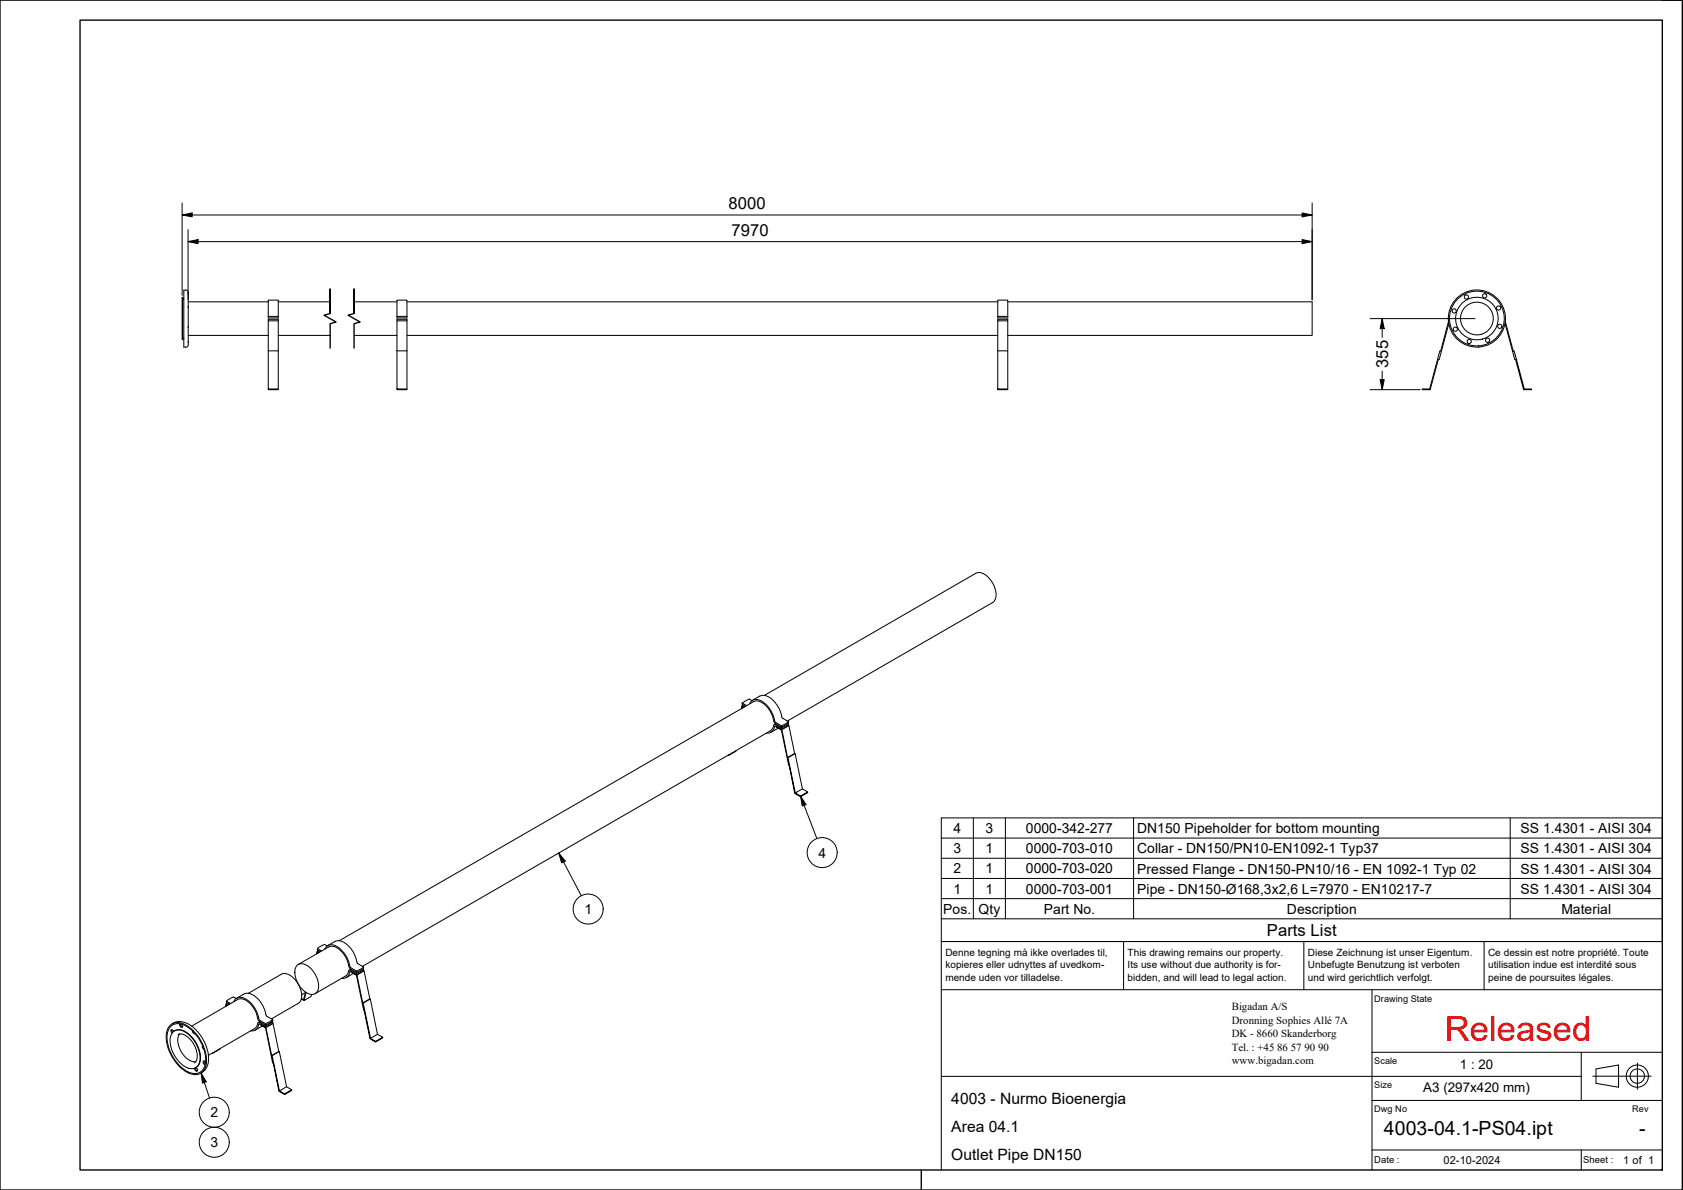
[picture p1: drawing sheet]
<svg xmlns="http://www.w3.org/2000/svg" width="420mm" height="297mm" viewBox="0 0 420 297" stroke-linecap="round" stroke-linejoin="round" font-family="sans-serif">
<!-- layer: Break Line -->
<path d="M82.4 78.3v-6.1v6.1l-1.5 .4 3 1.7-1.5 .4v6.1M88.4 78.3v-6.1v6.1l-1.5 .4 3 1.7-1.5 .4v6.1" fill="none" stroke="#000" stroke-width=".34"/>
<!-- layer: Visible -->
<g fill="none" stroke="#000" stroke-width=".25">
<path d="M45.5 74.2h.1v10.6h-.1zM45.9 74.5l-.3 .5M47 73l-.4-.6h-.7v14.2h.5M47 76.5v.2M47 73.3v.1M47 73v13.1l-.2 .4-.4 .2M47 75.3h20M67 79v-4.1h2.5v4.1M67 79v.4h2.5v-.4M67 79h2.5M69.5 75.3h12.9M88.4 75.3h10.7"/>
<path d="M99.1 79v-4.1h2.5v4.1M99.1 79v.4h2.5v-.4M99.1 79h2.5M101.6 75.3h147.5M249.1 79v-4.1h2.5v4.1M249.1 79v.4h2.5v-.4M249.1 79h2.5M251.6 75.3h76v8.4h-76M362.6 77.3a.53 .53 0 0 1 .9 0 .53 .53 0 0 1-.3 .8 .53 .53 0 0 1-.7-.6M362.6 77.3l-.1 .2M365.9 73.6a.51 .51 0 0 0-.3 .8 .51 .51 0 0 0 .8 0 .51 .51 0 0 0-.2-.8h-.2M374.5 76.5l.1 .2"/>
<path d="M374.5 76.6a.53 .53 0 0 0-.8 0 .53 .53 0 0 0 .3 .8 .53 .53 0 0 0 .6-.6M45.6 84.1l.3 .5M47 85.3v.1M47 81.5v.2M47 83.7h20M67 87.6v-7.5h2.5v7.5M67 87.6v9.7h2.5v-.2h-2.5M67 87.6h2.5v9.5M67 80.1v-.4h2.5v.4M69.5 83.7h12.9M88.4 83.7h10.7M99.1 87.6v-7.5h2.5v7.5"/>
<path d="M99.1 87.6v9.7h2.5v-.2h-2.5M99.1 87.6h2.5v9.5M99.1 80.1v-.4h2.5v.4M101.6 83.7h147.5M249.1 87.6v-7.5h2.5v7.5M249.1 87.6v9.7h2.5v-.2h-2.5M249.1 87.6h2.5v9.5M249.1 80.1v-.4h2.5v.4M361.6 80.2l-4.7 16.9h-1.9v.2h2l2.1-7.6 .2 .1 2.4-9M362.8 82.3a.52 .52 0 0 0 .8 .3 .52 .52 0 0 0 0-.8 .52 .52 0 0 0-.8 .2v.3M371.7 85.3a.55 .55 0 0 1-.9-.3 .55 .55 0 0 1 .6-.7 .55 .55 0 0 1 .5 .8l-.2 .2M375.8 80.2l2 7.4h.2l2.5 9.5h1.9v.2h-2l-4.6-16.5"/>
<path d="M185.3 176.3l-.2 .6M185.3 176.1v.3l.3 .2-.4-.3M185.3 176.1l.6 .3M185.3 175.5l1.1 .6M185.3 175.5v.3l.8 .5M185.5 176.7l-.2-.1v.2M185.5 176l-.2 .1M187.2 175.7a2.02 2.02 0 0 1 3.3-.5 8.4 8.4 0 0 1 3 5l1.6 1M187.7 174.9l-.6-.4-1.8 1M187.9 174.8l1.8-1a3.6 3.6 0 0 1 4.1 1.9 9.6 9.6 0 0 1 1.5 3.5l1.5 1M190.8 173.6l52.8-30.5a3 3 0 0 1 3.5 1.5 4.9 4.9 0 0 1 1.1 5.5l-51.6 29.9M181.9 188.5h.1"/>
<path d="M183.8 187.4l-1.9 1.1 .1-.1M193.6 180.7l-.3 .2M194.3 181.8h.1M194.3 181.8l-1.8 1M195.1 182.1l-1.6-.9a2.06 2.06 0 0 1-2.2 1.8M195.1 181.7l-1.8-.9-.9 1.6-101.9 58.8M195.1 181.5l-1.8-1.2a6.7 6.7 0 0 0-4.2-5.4l-1 .3-103.4 59.6M195.1 181.2v.3M195.1 181.7v.4M195.2 182.1l1.7-1 1.5 7-1.8 1zM195.2 182.1l-1.4-.8v.2l1.3 .7 3.3 15.9 1.5 .8v-.2l-1.4-.8-1.9-8.8M196.7 180.6l.1 .1"/>
<path d="M196.7 189.1l1.8-1 1.8 8.8M196.8 181l-1.7 1.1M196.8 180.7l-1.7 1M196.8 180.2v.3l-.4 .3-1.3 .7M196.8 180.2l-1.7 1M196.8 180.7v.3M196.8 181l.1 .1M198.4 188.1h.1M199.9 198.7l1.7-1v.2l-1.7 1M201.6 197.7l-1.3-.8-1.8 1M79.2 237.6l-.2 .5M79.2 237.3v.3l.3 .2-.4-.2"/>
<path d="M79.2 237.3l.6 .3M79.2 236.8l1.1 .6M79.2 236.8v.3l.8 .4M79.4 237.9l-.2-.1v.2M79.4 237.2l-.2 .1M81.1 236.9a1.87 1.87 0 0 1 2.9-.7 8.1 8.1 0 0 1 3.5 5.3l1.5 .9M81.7 236.1l-.7-.4-1.8 1.1M81.8 236l1.8-1a3.1 3.1 0 0 1 3.6 1.2 10 10 0 0 1 2.1 4.3l1.5 .9M42.5 255.9a3.7 3.7 0 0 1 4.9 .6 10.5 10.5 0 0 1 4 9.4 2.88 2.88 0 0 1-4.5 1.8 10.6 10.6 0 0 1-5.3-10l.3-1zM42.6 256.2a3.4 3.4 0 0 1 4.5 .4 10 10 0 0 1 4.1 9.3 2.77 2.77 0 0 1-4.4 1.6 10.1 10.1 0 0 1-5-9.8zM42.9 257l.2 .7M43 255.6a4.5 4.5 0 0 1 5.6 1.2 10.1 10.1 0 0 1 3.3 9l-.6 1.1-1.2 1"/>
<path d="M43.3 257.5a3.2 3.2 0 0 1 4.1 1 7.2 7.2 0 0 1 2.3 7.1 2.29 2.29 0 0 1-3.6 .6 7.7 7.7 0 0 1-3.5-7.6zM43.3 257.5a.35 .35 0 0 0-.3-.5 .35 .35 0 0 0-.3 .4l.3 .5M43.6 257.3a3.6 3.6 0 0 1 4.2 1.5 6.9 6.9 0 0 1 1.9 6.8l-.8 .9M44.4 258.2a3 3 0 0 1 3.4 1.6 5 5 0 0 1 1.1 5.2l-.4 .3M44.9 255.6a.51 .51 0 0 0 0 .6 .51 .51 0 0 0 .7 .1l-.2-.6M44.9 258.1a4.2 4.2 0 0 0 .5 4.6 4.1 4.1 0 0 0 3.5 2.3M45 255.6l.2 .5 .4 .2M48 257.3l.3 .6 .4 .1M56.5 250.6l-.2 .6M56.5 250.4v.4l.3 .1-.4-.2M56.5 250.4l.6 .4M56.5 249.9l1.1 .6"/>
<path d="M56.5 249.9v.3l.8 .4M56.7 251l-.2-.1v.2M56.7 250.3l-.2 .1M58.4 250a1.97 1.97 0 0 1 3.3-.4 8.1 8.1 0 0 1 3.1 5l1.5 .9M59 249.2l-.7-.3-1.8 1M59.1 249.2l1.8-1.1a3.1 3.1 0 0 1 3.5 1.3 10 10 0 0 1 2.1 4.2l1.6 .9M62 247.9l8.2-4.7a3.2 3.2 0 0 1 3.8 1.7 4.5 4.5 0 0 1 .7 5.4l-6.9 4M64.9 255l-.4 .3M65.5 256.1h.1M65.5 256.1l-1.8 1M66.3 256.4l-1.6-.8a1.98 1.98 0 0 1-2.1 1.7M66.3 256.1l-1.5-.9h-.3l-.4 1-.6 .6-11.5 6.6"/>
<path d="M66.3 255.8l-1.8-1.2a6.7 6.7 0 0 0-4-5.3l-1.1 .1-11.6 6.7M66.3 255.5v.3M66.3 256.1v.3M66.4 256.5l1.8-1 1.4 7-1.8 1zM66.4 256.5l-1.4-.9v.2l1.3 .8 3.3 15.8 1.5 .8v-.2l-1.3-.7-2-8.8M67.9 255l.2 .1M68.1 255.4l-1.8 1M68.1 255.1l-1.8 1M68.1 254.5v.3l-.2 .2-1.6 .8M68.1 254.5l-1.8 1M68.1 255.1v.3M68.1 255.4l.1 .1"/>
<path d="M74.1 241a2.36 2.36 0 0 1 3.3 .5 5.8 5.8 0 0 1 1.9 5.8 1.84 1.84 0 0 1-2.9 .4 6 6 0 0 1-2.6-6.2zM74.5 240.7l7.5-4.3a2.91 2.91 0 0 1 3.4 1.2 10.4 10.4 0 0 1 1.9 4.1l.3 .2M75.2 249.4l.7 .4M76.2 247.8l-.9 .5M76.3 247.6l-.5 1.9-.6-.3M76.4 247.7l-.5 2.1 1.7-1.1 .2-.5M87.6 241.9l1.4 .8M87.6 241.9l-.4 .2M88.2 243l-1.8 1M89 243.3l-1.5-.9a2.82 2.82 0 0 1-1.3 1.7l-.9 .1M89 243l-1.7-.9-.8 1.4-7.8 4.5M89 242.4v.3"/>
<path d="M89 243v.3M89.1 243.4l1.8-1.1 1.4 7-1.7 1zM89.1 243.4l-1.4-.8 1.3 .8 3.4 15.9 1.4 .8-1.3-.9-1.9-8.9M90.6 241.8l.2 .2M90.7 250.4l1.8-1 1.7 8.8M90.8 242.3l-1.8 1M90.8 242l-1.8 1M90.8 241.4v.3l-.5 .3-1.3 .7M90.8 241.4l-1.8 1M90.8 242v.3M90.8 242.3h.1M92.3 249.3l.2 .1"/>
<path d="M93.8 260l1.7-1.1v.2l-1.7 1M95.5 258.9l-1.3-.7-1.7 1M48.8 266.6l.1 .3 .4 .4M48.9 266.5a.45 .45 0 0 1 .5 .4 .45 .45 0 0 1-.4 .5l-.3-.3-.1-.5M50.5 261v.4l.4 .5M50.9 264.8l.1 .4 .3 .4M51.3 265.1a.34 .34 0 0 0-.5-.2 .34 .34 0 0 0 0 .6l.4 .3M53 262.8l.2 .1M54.9 261.7l-1.7 1.2v-.2M67.9 263.5l1.8-1 1.8 8.8M69.6 262.5h.1M71.1 273l1.7-1v.2l-1.7 1"/>
<path d="M72.8 272l-1.3-.7-1.7 1"/>
<circle cx="368.7" cy="79.5" r="4.1"/>
<circle cx="368.7" cy="79.5" r="5.3"/>
<circle cx="368.7" cy="79.5" r="6.8"/>
<circle cx="368.7" cy="79.5" r="7.1"/>
<circle cx="370.6" cy="73.8" r=".53"/>
<circle cx="366.8" cy="85.2" r=".53"/>
<circle cx="374.4" cy="81.5" r=".53"/>
</g>
<!-- layer: Symbol -->
<g fill="none" stroke="#000" stroke-width=".25">
<path d="M199.9 198.7l1.3 2.2-.9 .3zM199.9 198.7l4 10.6M139.5 212.9l1.6 2-.9 .5zM139.5 212.9l5.6 10.7M235 209.2h180M235 214.2h180M235 219.3h180M243 204.2v25.1M251 204.2v25.1M283 204.2v25.1M377 204.2v25.1M235 224.3h180v-20.1h-180v25.1"/>
<path d="M235 229.3v5.7h180v-5.7M415 224.3v5h-180M50.2 267.8l1.3 2.2-1 .4zM50.2 267.8l2.1 6.3"/>
<circle cx="205.3" cy="212.8" r="3.7"/>
<circle cx="146.8" cy="226.9" r="3.7"/>
<circle cx="53.5" cy="277.6" r="3.7"/>
<circle cx="53.5" cy="285.1" r="3.7"/>
</g>
<!-- layer: Border -->
<path d="M0 0h420v297h-420zM20 5h395v287h-395zM415 0h5M230 292v5" fill="none" stroke="#000" stroke-width=".34"/>
<!-- layer: Title -->
<g fill="none" stroke="#000" stroke-width=".25">
<path d="M280.5 235v12M325.5 235v12M370.5 235v12M415 235h-180v57M235 247h180M342.5 247v45M235 268.7h159.8M342.5 274.7h72.5M342.5 262.7h72.5M394.8 262.7v12M397.6 268.6h14.6M398.4 266.8l5.7-1v5.6l-5.7-1z"/>
<path d="M408.8 265.3v6.6M342.5 287h72.5M394.8 287v5"/>
<circle cx="408.7" cy="268.6" r="2.77"/>
<circle cx="408.7" cy="268.6" r="1.8"/>
</g>
<!-- layer: Dimension -->
<g fill="none" stroke="#000" stroke-width=".25">
<path d="M45.5 53.7l2.5-.5v.9zM45.5 53.7h282.1M45.5 50.7v23M46.9 57.3v17.5M325.1 53.2l2.5 .5-2.5 .4zM325.1 59.8l2.5 .5-2.5 .5zM327.6 50.7v24.1M46.9 60.3l2.5-.5v1zM46.9 60.3h280.7M342.1 79.5h26.1M345.1 79.5l.5 2.5h-1zM345.1 79.5v4.7"/>
<path d="M342.1 97.3h12.4M344.6 94.8h1l-.5 2.5zM345.1 92.6v4.7"/>
</g>
<path d="M45.5 53.7l2.5-.5v.9zM46.9 60.3l2.5-.5v1zM325.1 53.2l2.5 .5-2.5 .4zM325.1 59.8l2.5 .5-2.5 .5zM344.6 94.8h1l-.5 2.5zM345.1 79.5l.5 2.5h-1z" fill="#000"/>
<!-- layer: Symbol -->
<path d="M139.5 212.9l1.6 2-.9 .5zM199.9 198.7l1.3 2.2-.9 .3zM50.2 267.8l1.3 2.2-1 .4z" fill="#000"/>
<text font-size="8.6" fill="#f00" x="360.7" y="259.7">Released</text>
<g font-size="4.9">
<text x="345.5" y="283.3">4003-04.1-PS04.ipt</text>
<text x="409.2" y="283.3">-</text>
</g>
<g font-size="4.1">
<text x="181.9" y="52.2">8000</text>
<text x="182.6" y="58.9">7970</text>
<text x="346.5" y="91.9" transform="rotate(-90 346.5 91.9)">355</text>
<text x="316.3" y="233.7">Parts List</text>
</g>
<g font-size="3.9">
<text x="237.5" y="275.5">4003 - Nurmo Bioenergia</text>
<text x="237.5" y="282.5">Area 04.1</text>
<text x="237.5" y="289.5">Outlet Pipe DN150</text>
</g>
<g font-size="3.5">
<text x="238" y="207.9">4</text>
<text x="246" y="208">3</text>
<text x="256.1" y="208">0000-342-277</text>
<text x="283.9" y="208">DN150 Pipeholder for bottom mounting</text>
<text x="379.6" y="208">SS 1.4301 - AISI 304</text>
<text x="204.3" y="214.1">4</text>
<text x="238" y="213">3</text>
<text x="246" y="213">1</text>
<text x="256.1" y="213">0000-703-010</text>
<text x="283.9" y="213">Collar - DN150/PN10-EN1092-1 Typ37</text>
<text x="379.6" y="213">SS 1.4301 - AISI 304</text>
<text x="238" y="218">2</text>
<text x="246" y="218">1</text>
<text x="256.1" y="218">0000-703-020</text>
<text x="283.9" y="218">Pressed Flange - DN150-PN10/16 - EN 1092-1 Typ 02</text>
<text x="379.6" y="218">SS 1.4301 - AISI 304</text>
<text x="238" y="223">1</text>
<text x="246" y="223">1</text>
<text x="256.1" y="223">0000-703-001</text>
<text x="283.9" y="223.1">Pipe - DN150-Ø168,3x2,6 L=7970 - EN10217-7</text>
<text x="379.6" y="223.1">SS 1.4301 - AISI 304</text>
<text x="145.9" y="228.2">1</text>
<text x="235.5" y="228.1">Pos.</text>
<text x="244.3" y="228.1">Qty</text>
<text x="260.6" y="228.1">Part No.</text>
<text x="321.3" y="228.1">Description</text>
<text x="389.8" y="228.1">Material</text>
<text x="52.5" y="278.9">2</text>
<text x="52.5" y="286.4">3</text>
</g>
<g font-size="3.3">
<text x="364.4" y="266.9">1 : 20</text>
<text x="355.3" y="272.5">A3 (297x420 mm)</text>
</g>
<g font-size="2.8">
<text x="360.3" y="290.5">02-10-2024</text>
<text x="405.3" y="290.5">1 of 1</text>
</g>
<g font-size="2.7">
<text x="307.5" y="252">Bigadan A/S</text>
<text x="307.5" y="255.5">Dronning Sophies Allé 7A</text>
<text x="307.5" y="262.3">Tel. : +45</text>
<text x="307.5" y="258.9">DK - 8660 Skanderborg</text>
<text x="318.9" y="262.3">86</text>
<text x="322.2" y="262.3">57</text>
<text x="325.6" y="262.3">90</text>
<text x="329.1" y="262.3">90</text>
<text x="307.5" y="265.7">www.bigadan.com</text>
</g>
<g font-size="2.5">
<text x="236" y="238.5">Denne tegning må ikke overlades til,</text>
<text x="281.5" y="238.5">This drawing remains our property.</text>
<text x="326.5" y="238.5">Diese Zeichnung ist unser Eigentum.</text>
<text x="371.5" y="238.5">Ce dessin est notre propriété. Toute</text>
<text x="236" y="241.6">kopieres eller udnyttes af uvedkom-</text>
<text x="236" y="244.8">mende uden vor tilladelse.</text>
<text x="281.5" y="244.8">bidden, and will lead to legal action.</text>
<text x="281.5" y="241.6">Its use without due authority is for-</text>
<text x="326.5" y="241.6">Unbefugte Benutzung ist verboten</text>
<text x="326.5" y="244.8">und wird gerichtlich verfolgt.</text>
<text x="371.5" y="241.6">utilisation indue est interdité sous</text>
<text x="371.5" y="244.8">peine de poursuites légales.</text>
</g>
<g font-size="2.4">
<text x="343.1" y="290.4">Date :</text>
<text x="395.2" y="290.4">Sheet :</text>
</g>
<g font-size="2.3">
<text x="343.1" y="250">Drawing State</text>
<text x="343.1" y="265.7">Scale</text>
<text x="343.1" y="271.7">Size</text>
<text x="343.1" y="277.7">Dwg No</text>
<text x="407.5" y="277.7">Rev</text>
</g>
</svg>
